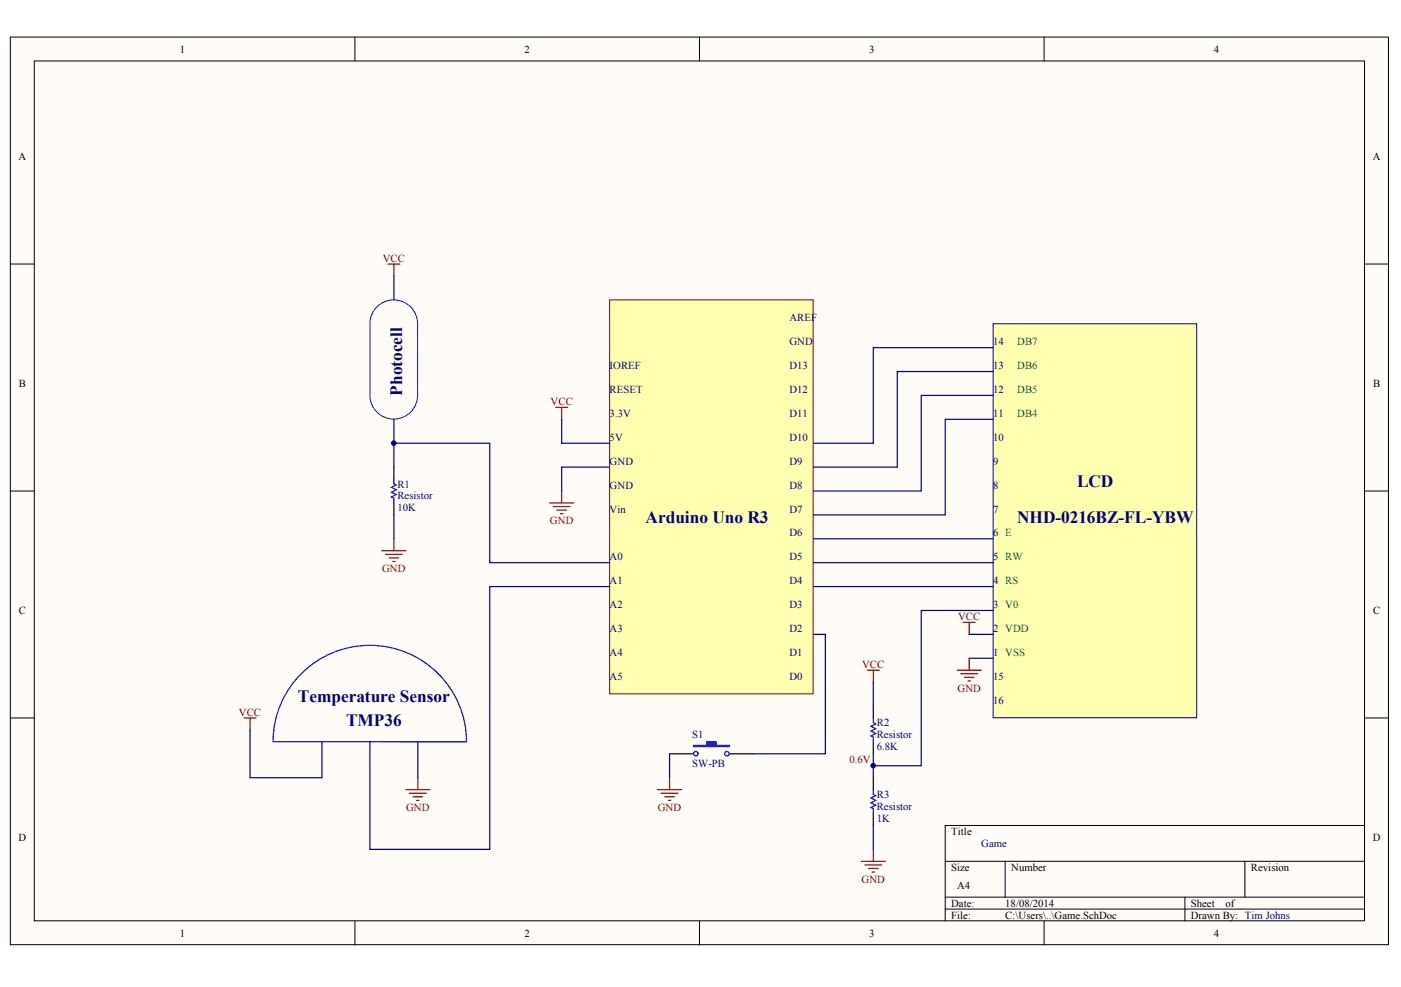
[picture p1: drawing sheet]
<svg xmlns="http://www.w3.org/2000/svg" width="287mm" height="202mm" viewBox="0 0 287 202" stroke-linecap="round" stroke-linejoin="round" font-family="sans-serif">
<g fill="#fffcf8" stroke="#000" stroke-width=".2">
<path d="M2.1 7.6h282.1v185.9h-282.1z"/>
<path d="M7 12.5h272.3v176.1h-272.3z"/>
</g>
<g fill="none" stroke="#000" stroke-width=".2">
<path d="M72.7 7.6v4.9M143.2 7.6v4.9M213.7 7.6v4.9M2.1 54.1h4.9M279.4 54.1h4.9M2.1 100.6h4.9M279.4 100.6h4.9M2.1 147h4.9M279.4 147h4.9M193.5 176.4h85.9M205.8 176.4v7.3M254.8 176.4v7.3"/>
<path d="M279.4 169.1h-85.9v19.5M72.7 188.6v4.9M143.2 188.6v4.9M193.5 183.7h85.9M193.5 186.2h85.9M213.7 188.6v4.9M242.6 183.7v4.9"/>
</g>
<path d="M124.8 61.4h41.7v80.7h-41.7z" fill="#ffffb0" stroke="#800000" stroke-width=".2"/>
<path d="M80.6 56.5v4.9M80.6 90.8h19.7v24.4h24.5M80.6 85.9v9.8M115 85.9v4.9h9.8M124.8 95.7h-9.8v4.9M80.6 105.5v4.8M124.8 120.1h-24.5v53.9h-24.6v-22.1M51.2 149.5v9.8h14.7v-7.4M85.5 151.9v7.4" fill="none" stroke="#000080" stroke-width=".25"/>
<g fill="none" stroke="#800000" stroke-width=".25">
<path d="M79.4 54.1h2.5M80.6 54.1v2.4M113.8 83.4h2.4M115 83.4v2.5M78.2 112.8h4.9M78.9 113.5h3.4M79.7 114.3h1.9M80.4 115h.5M80.6 110.3v2.5M112.5 103h4.9M113.3 103.7h3.4M114 104.5h2"/>
<path d="M114.7 105.2h.5M115 100.6v2.4M50 147h2.4M51.2 147v2.5M85.5 159.3v2.4M83.1 161.7h4.9M83.8 162.5h3.5M84.6 163.2h1.9M85.3 163.9h.5"/>
</g>
<path d="M80.6 95.7v2.4M80.6 103v2.5" fill="none" stroke="#000" stroke-width=".25"/>
<path d="M80.6 98.1v1l.5 .2-1 .5 1 .5-1 .5 1 .5-1 .5 .5 .2v1M61.7 137.9a19.8 19.8 0 0 1 21.6-4.2 19.8 19.8 0 0 1 12.2 18.2h-39.6a19.6 19.6 0 0 1 5.8-14z" fill="none" stroke="#00f" stroke-width=".25"/>
<circle cx="80.6" cy="90.7" r=".47" fill="#000080" stroke="#000080" stroke-width=".2"/>
<path d="M77.5 62.6a4.9 4.9 0 0 1 5.2-.7 4.9 4.9 0 0 1 2.8 4.4v14.6a4.9 4.9 0 0 1-4.9 4.9 4.9 4.9 0 0 1-4.9-4.9v-14.6a4.9 4.9 0 0 1 1.8-3.7z" fill="none" stroke="#00f" stroke-width=".2"/>
<path d="M203.3 66.3h41.7v80.7h-41.7z" fill="#ffffb0" stroke="#000080" stroke-width=".2"/>
<g fill="none" stroke="#000080" stroke-width=".25">
<path d="M203.3 76.1h-19.6v19.6h-17.2M203.3 71.2h-24.5v19.6h-12.3M203.3 85.9h-9.8v19.6h-27M203.3 81h-14.7v19.6h-22.1M166.5 115.2h36.8M166.5 110.3h36.8M166.5 129.9h2.5v24.5h-14.8M166.5 120.1h36.8M178.8 139.7v4.9M198.4 134.8h4.9M198.4 129.9h4.9M203.3 125h-14.7v31.8h-9.8"/>
<path d="M137.1 154.4v4.9M178.8 154.4v4.9M178.8 169.1v4.9"/>
</g>
<g fill="none" stroke="#800000" stroke-width=".25">
<path d="M177.6 137.3h2.4M178.8 137.3v2.4M196 137.3h4.9M196.7 138h3.4M197.2 127.5h2.4M197.4 138.7h2M198.2 139.5h.5M198.4 127.5v2.4M198.4 134.8v2.5M137.1 159.3v2.4M134.6 161.7h4.9M135.4 162.5h3.4"/>
<path d="M136.1 163.2h1.9M136.8 163.9h.5M176.3 176.4h4.9M177.1 177.1h3.4M177.8 177.9h2M178.5 178.6h.5M178.8 174v2.4"/>
</g>
<path d="M137.1 154.4h4.9M149.3 154.4h4.9M178.8 144.6v2.4M178.8 151.9v2.5M178.8 159.3v2.4M178.8 166.6v2.5" fill="none" stroke="#000" stroke-width=".25"/>
<g fill="none" stroke="#00f" stroke-width=".25">
<path d="M178.8 147v1l.5 .3-1 .5 1 .4-1 .5 1 .5-1 .5 .5 .3v.9M178.8 161.7v1l.5 .2-1 .5 1 .5-1 .5 1 .5-1 .5 .5 .2v1"/>
<circle cx="142.4" cy="154.4" r=".47"/>
<circle cx="148.8" cy="154.4" r=".47"/>
</g>
<circle cx="178.8" cy="156.8" r=".47" fill="#000080" stroke="#000080" stroke-width=".2"/>
<path d="M142 152.7h2.7v-.8h1.9v.8h2.7v.2h-7.3z" fill-rule="evenodd" fill="#00f" stroke="#00f" stroke-width=".25"/>
<g font-size="3.5" fill="#000080">
<text x="82.3" y="81" transform="rotate(-90 82.3 81)">Photocell</text>
<text x="220.5" y="99.8">LCD</text>
<text x="132.2" y="107.2">Arduino Uno R3</text>
<text x="208.2" y="107.2">NHD-0216BZ-FL-YBW</text>
<text x="61" y="143.8">Temperature Sensor</text>
<text x="70.8" y="148.7">TMP36</text>
</g>
<g font-size="2.2">
<text x="36.8" y="10.8">1</text>
<text x="107.4" y="10.8">2</text>
<text x="177.9" y="10.8">3</text>
<text x="248.5" y="10.8">4</text>
<text x="3.8" y="32.8">A</text>
<text x="281" y="32.8">A</text>
<text x="3.8" y="79.3">B</text>
<text x="281.1" y="79.3">B</text>
<text x="3.8" y="125.8">C</text>
<text x="281.1" y="125.8">C</text>
<text x="3.8" y="172.2">D</text>
<text x="194.7" y="171">Title</text>
<text x="281" y="172.2">D</text>
<text x="194.7" y="178.4">Size</text>
<text x="207" y="178.4">Number</text>
<text x="256.1" y="178.4">Revision</text>
<text x="194.7" y="185.7">Date:</text>
<text x="195.9" y="182">A4</text>
<text x="205.8" y="185.7">18/08/2014</text>
<text x="243.8" y="185.7">Sheet</text>
<text x="250.9" y="185.7">of</text>
<text x="36.8" y="191.8">1</text>
<text x="107.4" y="191.8">2</text>
<text x="177.9" y="191.8">3</text>
<text x="194.7" y="188.2">File:</text>
<text x="205.8" y="188.2">C:\Users\..\Game.SchDoc</text>
<text x="243.8" y="188.2">Drawn By: Tim Johns</text>
<text x="248.5" y="191.8">4</text>
</g>
<g font-size="2.2" fill="#800000">
<text x="78.4" y="53.6">VCC</text>
<text x="112.7" y="82.9">VCC</text>
<text x="112.6" y="107.4">GND</text>
<text x="78.2" y="117.2">GND</text>
<text x="196.2" y="127">VCC</text>
<text x="176.5" y="136.8">VCC</text>
<text x="196" y="141.7">GND</text>
<text x="48.9" y="146.6">VCC</text>
<text x="173.9" y="156.4">0.6V</text>
<text x="83.1" y="166.2">GND</text>
<text x="134.7" y="166.2">GND</text>
<text x="176.4" y="180.8">GND</text>
</g>
<g font-size="2.2" fill="#000080">
<text x="161.6" y="65.8">AREF</text>
<text x="161.6" y="70.7">GND</text>
<text x="203.3" y="70.7">14</text>
<text x="124.8" y="75.6">IOREF</text>
<text x="161.6" y="75.6">D13</text>
<text x="203.3" y="75.6">13</text>
<text x="124.8" y="80.5">RESET</text>
<text x="161.6" y="80.5">D12</text>
<text x="203.3" y="80.5">12</text>
<text x="124.8" y="85.4">3.3V</text>
<text x="161.6" y="85.4">D11</text>
<text x="203.3" y="85.4">11</text>
<text x="124.8" y="95.2">GND</text>
<text x="124.8" y="90.3">5V</text>
<text x="161.6" y="95.2">D9</text>
<text x="161.6" y="90.3">D10</text>
<text x="203.3" y="95.2">9</text>
<text x="203.3" y="90.3">10</text>
<text x="81.4" y="99.8">R1</text>
<text x="124.8" y="100.1">GND</text>
<text x="161.6" y="100.1">D8</text>
<text x="203.3" y="100.1">8</text>
<text x="81.4" y="104.7">10K</text>
<text x="81.4" y="102.3">Resistor</text>
<text x="124.8" y="105">Vin</text>
<text x="161.6" y="105">D7</text>
<text x="203.3" y="105">7</text>
<text x="161.6" y="109.9">D6</text>
<text x="203.3" y="109.9">6 E</text>
<text x="124.8" y="114.8">A0</text>
<text x="124.8" y="119.7">A1</text>
<text x="161.6" y="119.7">D4</text>
<text x="161.6" y="114.8">D5</text>
<text x="203.3" y="119.7">4 RS</text>
<text x="203.3" y="114.8">5 RW</text>
<text x="124.8" y="124.6">A2</text>
<text x="161.6" y="124.6">D3</text>
<text x="203.3" y="124.6">3 V0</text>
<text x="124.8" y="129.5">A3</text>
<text x="161.6" y="129.5">D2</text>
<text x="203.3" y="129.5">2 VDD</text>
<text x="124.8" y="134.4">A4</text>
<text x="161.6" y="134.4">D1</text>
<text x="203.3" y="134.4">1 VSS</text>
<text x="124.8" y="139.2">A5</text>
<text x="161.6" y="139.2">D0</text>
<text x="203.3" y="139.2">15</text>
<text x="179.5" y="148.8">R2</text>
<text x="203.3" y="144.1">16</text>
<text x="141.7" y="151.2">S1</text>
<text x="179.5" y="153.7">6.8K</text>
<text x="179.5" y="151.2">Resistor</text>
<text x="141.7" y="157.1">SW-PB</text>
<text x="179.5" y="163.5">R3</text>
<text x="179.5" y="165.9">Resistor</text>
<text x="179.5" y="168.4">1K</text>
<text x="200.9" y="173.5">Game</text>
</g>
<g font-size="2.2" fill="#008000">
<text x="208.2" y="70.7">DB7</text>
<text x="208.2" y="75.6">DB6</text>
<text x="208.2" y="80.5">DB5</text>
<text x="208.2" y="85.4">DB4</text>
</g>
</svg>
